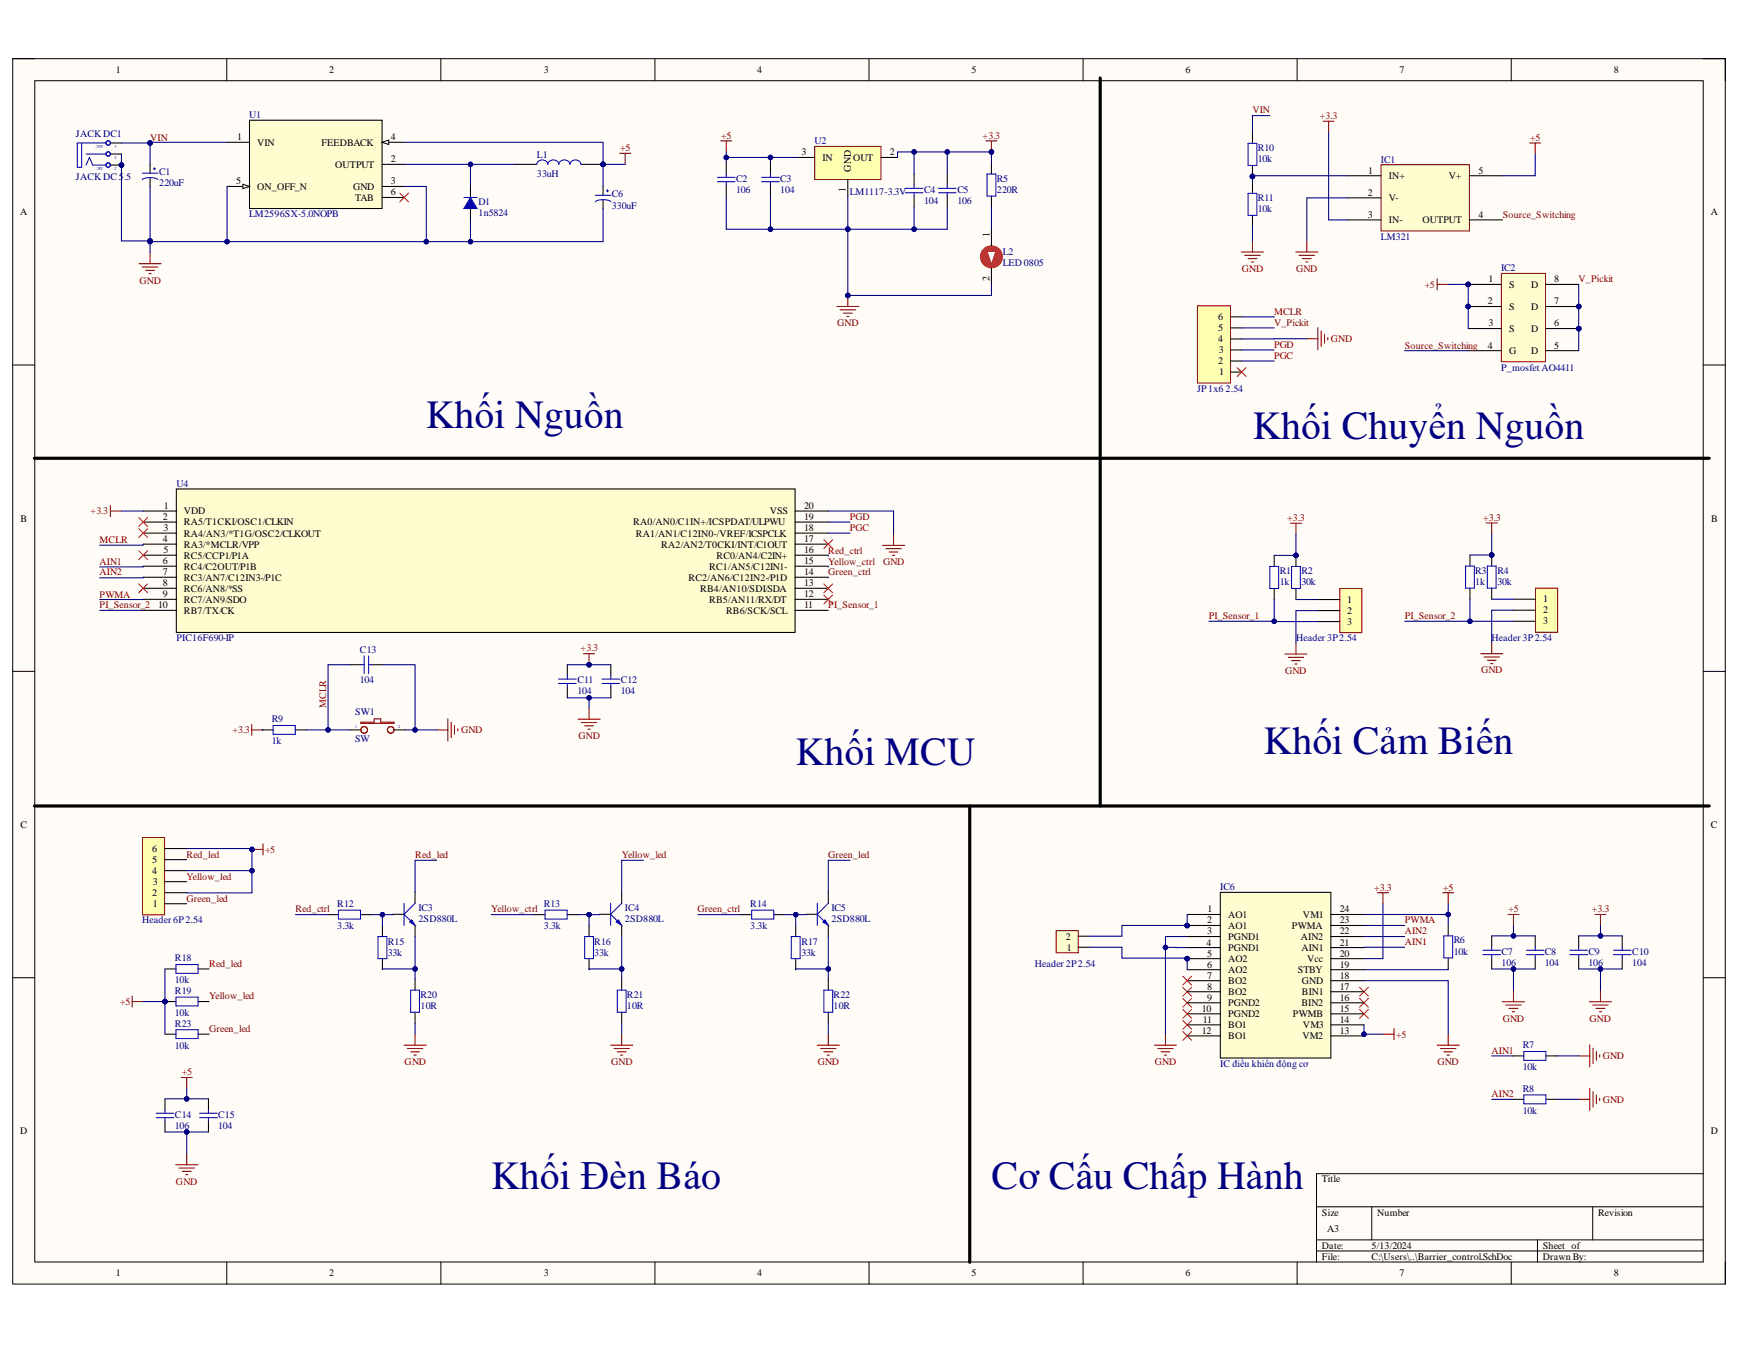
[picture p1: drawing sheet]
# Altium project Barrier_control.PrjPcb
1 sheet, 57 parts. Net scope: global (net labels, ports and power ports of the same name join across sheets).
Board file: Barrier_control.PcbDoc

## Sheet Barrier_control.SchDoc
size A3; SheetNumber: 1; SheetTotal: 1

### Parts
C1  220uF  [tu hoa 6.5mm]
C2  106  [tu 1206]
C3  104  [tu 1206]
C4  104  [tu 1206]
C5  106  [tu 1206]
C6  330uF  [tu hoa 10mm]
C7  106  [tu 1206]
C8  104  [tu 1206]
C9  106  [tu 1206]
C10  104  [tu 1206]
C11  104  [tu 0805]
C12  104  [tu 0805]
C13  104  [tu gom]
C14  106  [tu 1206]
C15  104  [tu 1206]
D1  1n5824  [DIODE 1A]
H1  Header 3P 2.54  [XH2.54M-3]
H2  Header 3P 2.54  [XH2.54M-3]
H3  Header 2P 2.54  [XH2.54M-2]
H4  Header 6P 2.54  [XH2.54M-6]
IC1  LM321  [SOT23_LM321]
IC2  P_mosfet AO4411  [SOIC8_AO4411]
IC3  2SD880L  [TO220]
IC4  2SD880L  [TO220]
IC5  2SD880L  [TO220]
IC6  IC điều khiển động cơ  [SSOP24-P-300-0p65A_TOS]
JACK_DC1  JACK DC 5.5  [JACK DC 5.5]
JP1  JP 1x6 2.54  [JP 1x6 DC]
L1  33uH  [Cuon Cam 12x12x10]
L2  LED 0805  [LED-0805-Red]
R1  1k  [tro smd 0805]
R2  30k  [tro smd 0805]
R3  1k  [tro smd 0805]
R4  30k  [tro smd 0805]
R5  220R  [tro smd 0805]
R6  10k  [tro smd 0805]
R7  10k  [tro smd 0805]
R8  10k  [tro smd 0805]
R9  1k  [tro smd 0805]
R10  10k  [tro smd 0805]
R11  10k  [tro smd 0805]
R12  3.3k  [tro smd 0805]
R13  3.3k  [tro smd 0805]
R14  3.3k  [tro smd 0805]
R15  33k  [tro smd 0805]
R16  33k  [tro smd 0805]
R17  33k  [tro smd 0805]
R18  10k  [tro smd 0805]
R19  10k  [tro smd 0805]
R20  10R  [tro smd 0805]
R21  10R  [tro smd 0805]
R22  10R  [tro smd 0805]
R23  10k  [tro smd 0805]
SW1  SW  [SW2]
U1  LM2596SX-5.0NOPB  [KTT0005B]
U2  LM1117-3.3V  [LM1117-SOP]
U4  PIC16F690-IP  [PDIP20_300MC_MCH]

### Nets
+3.3: C4.1 C5.2 C9.2 C10.1 C11.1 C12.1 IC1.3(IN-) IC6.20(Vcc) R1.2 R2.2 R3.2 R4.2 R5.1 R9.2 U2.2(OUT) U4.1(VDD)
+5: C2.2 C3.1 C6.1 C7.2 C8.1 C14.2 C15.1 H4.2 H4.4 H4.6 IC1.5(V+) IC2.1(S) IC2.2(S) IC2.3(S) IC6.13(VM2) IC6.14(VM3) IC6.24(VM1) L1.2 R6.2 R18.2 R19.2 R23.2 U1.4(FEEDBACK) U2.3(IN)
GND: C1.2 C2.1 C3.2 C4.2 C5.1 C6.2 C7.1 C8.2 C9.1 C10.2 C11.2 C12.2 C13.2 C14.1 C15.2 D1.1(A) H1.2 H2.2 IC1.2(V-) IC6.3(PGND1) IC6.4(PGND1) IC6.18(GND) JACK_DC1.2(TN) JACK_DC1.3(S) JP1.4 L2.2(K) R7.1 R8.1 R11.1 R20.1 R21.1 R22.1 SW1.2 U1.3(GND) U1.5(ON_OFF_N) U2.1(GND) U4.20(VSS)
AIN1: IC6.21(AIN1) R7.2 U4.6(RC4/C2OUT/P1B)
AIN2: IC6.22(AIN2) R8.2 U4.7(RC3/AN7/C12IN3-/P1C)
Green_ctrl: R14.1 U4.14(RC2/AN6/C12IN2-/P1D)
Green_led: H4.1 IC5.3(C) R23.1
MCLR: C13.1 JP1.6 R9.1 SW1.1 U4.4(RA3/*MCLR/VPP)
PGC: JP1.2 U4.18(RA1/AN1/C12IN0-/VREF/ICSPCLK)
PGD: JP1.3 U4.19(RA0/AN0/C1IN+/ICSPDAT/ULPWU)
PI_Sensor_1: H1.3 R1.1 U4.11(RB6/SCK/SCL)
PI_Sensor_2: H2.3 R3.1 U4.10(RB7/TX/CK)
PWMA: IC6.23(PWMA) U4.9(RC7/AN9/SDO)
Red_ctrl: R12.1 U4.16(RC0/AN4/C2IN+)
Red_led: H4.5 IC3.3(C) R18.1
Source_Switching: IC1.4(OUTPUT) IC2.4(G)
V_Pickit: IC2.5(D) IC2.6(D) IC2.7(D) IC2.8(D) JP1.5
VIN: C1.1 JACK_DC1.1(T) R10.2 U1.1(VIN)
Yellow_ctrl: R13.1 U4.15(RC1/AN5/C12IN1-)
Yellow_led: H4.3 IC4.3(C) R19.1
NetD1_2: D1.2(K) L1.1 U1.2(OUTPUT)
NetH1_1: H1.1 R2.1
NetH2_1: H2.1 R4.1
NetH3_1: H3.1 IC6.5(AO2) IC6.6(AO2)
NetH3_2: H3.2 IC6.1(AO1) IC6.2(AO1)
NetIC1_1: IC1.1(IN+) R10.1 R11.2
NetIC3_1: IC3.1(B) R12.2 R15.2
NetIC3_2: IC3.2(E) R15.1 R20.2
NetIC4_1: IC4.1(B) R13.2 R16.2
NetIC4_2: IC4.2(E) R16.1 R21.2
NetIC5_1: IC5.1(B) R14.2 R17.2
NetIC5_2: IC5.2(E) R17.1 R22.2
NetIC6_19: IC6.19(STBY) R6.1
NetL2_1: L2.1(A) R5.2

Not connected (* = marked no-connect by the designer): IC6 7(BO2)* 8(BO2)* 9(PGND2)* 10(PGND2)* 11(BO1)* 12(BO1)* 15(PWMB)* 16(BIN2)* 17(BIN1)*; JP1 1*; U1 6(TAB)*; U4 2(RA5/T1CKI/OSC1/CLKIN)* 3(RA4/AN3/*T1G/OSC2/CLKOUT)* 5(RC5/CCP1/P1A)* 8(RC6/AN8/*SS)* 12(RB5/AN11/RX/DT)* 13(RB4/AN10/SDI/SDA)* 17(RA2/AN2/T0CKI/INT/C1OUT)*

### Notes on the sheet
- Khối Nguồn
- Khối Chuyển Nguồn
- Khối MCU
- Khối Cảm Biến
- Khối Đèn Báo
- Cơ Cấu Chấp Hành
